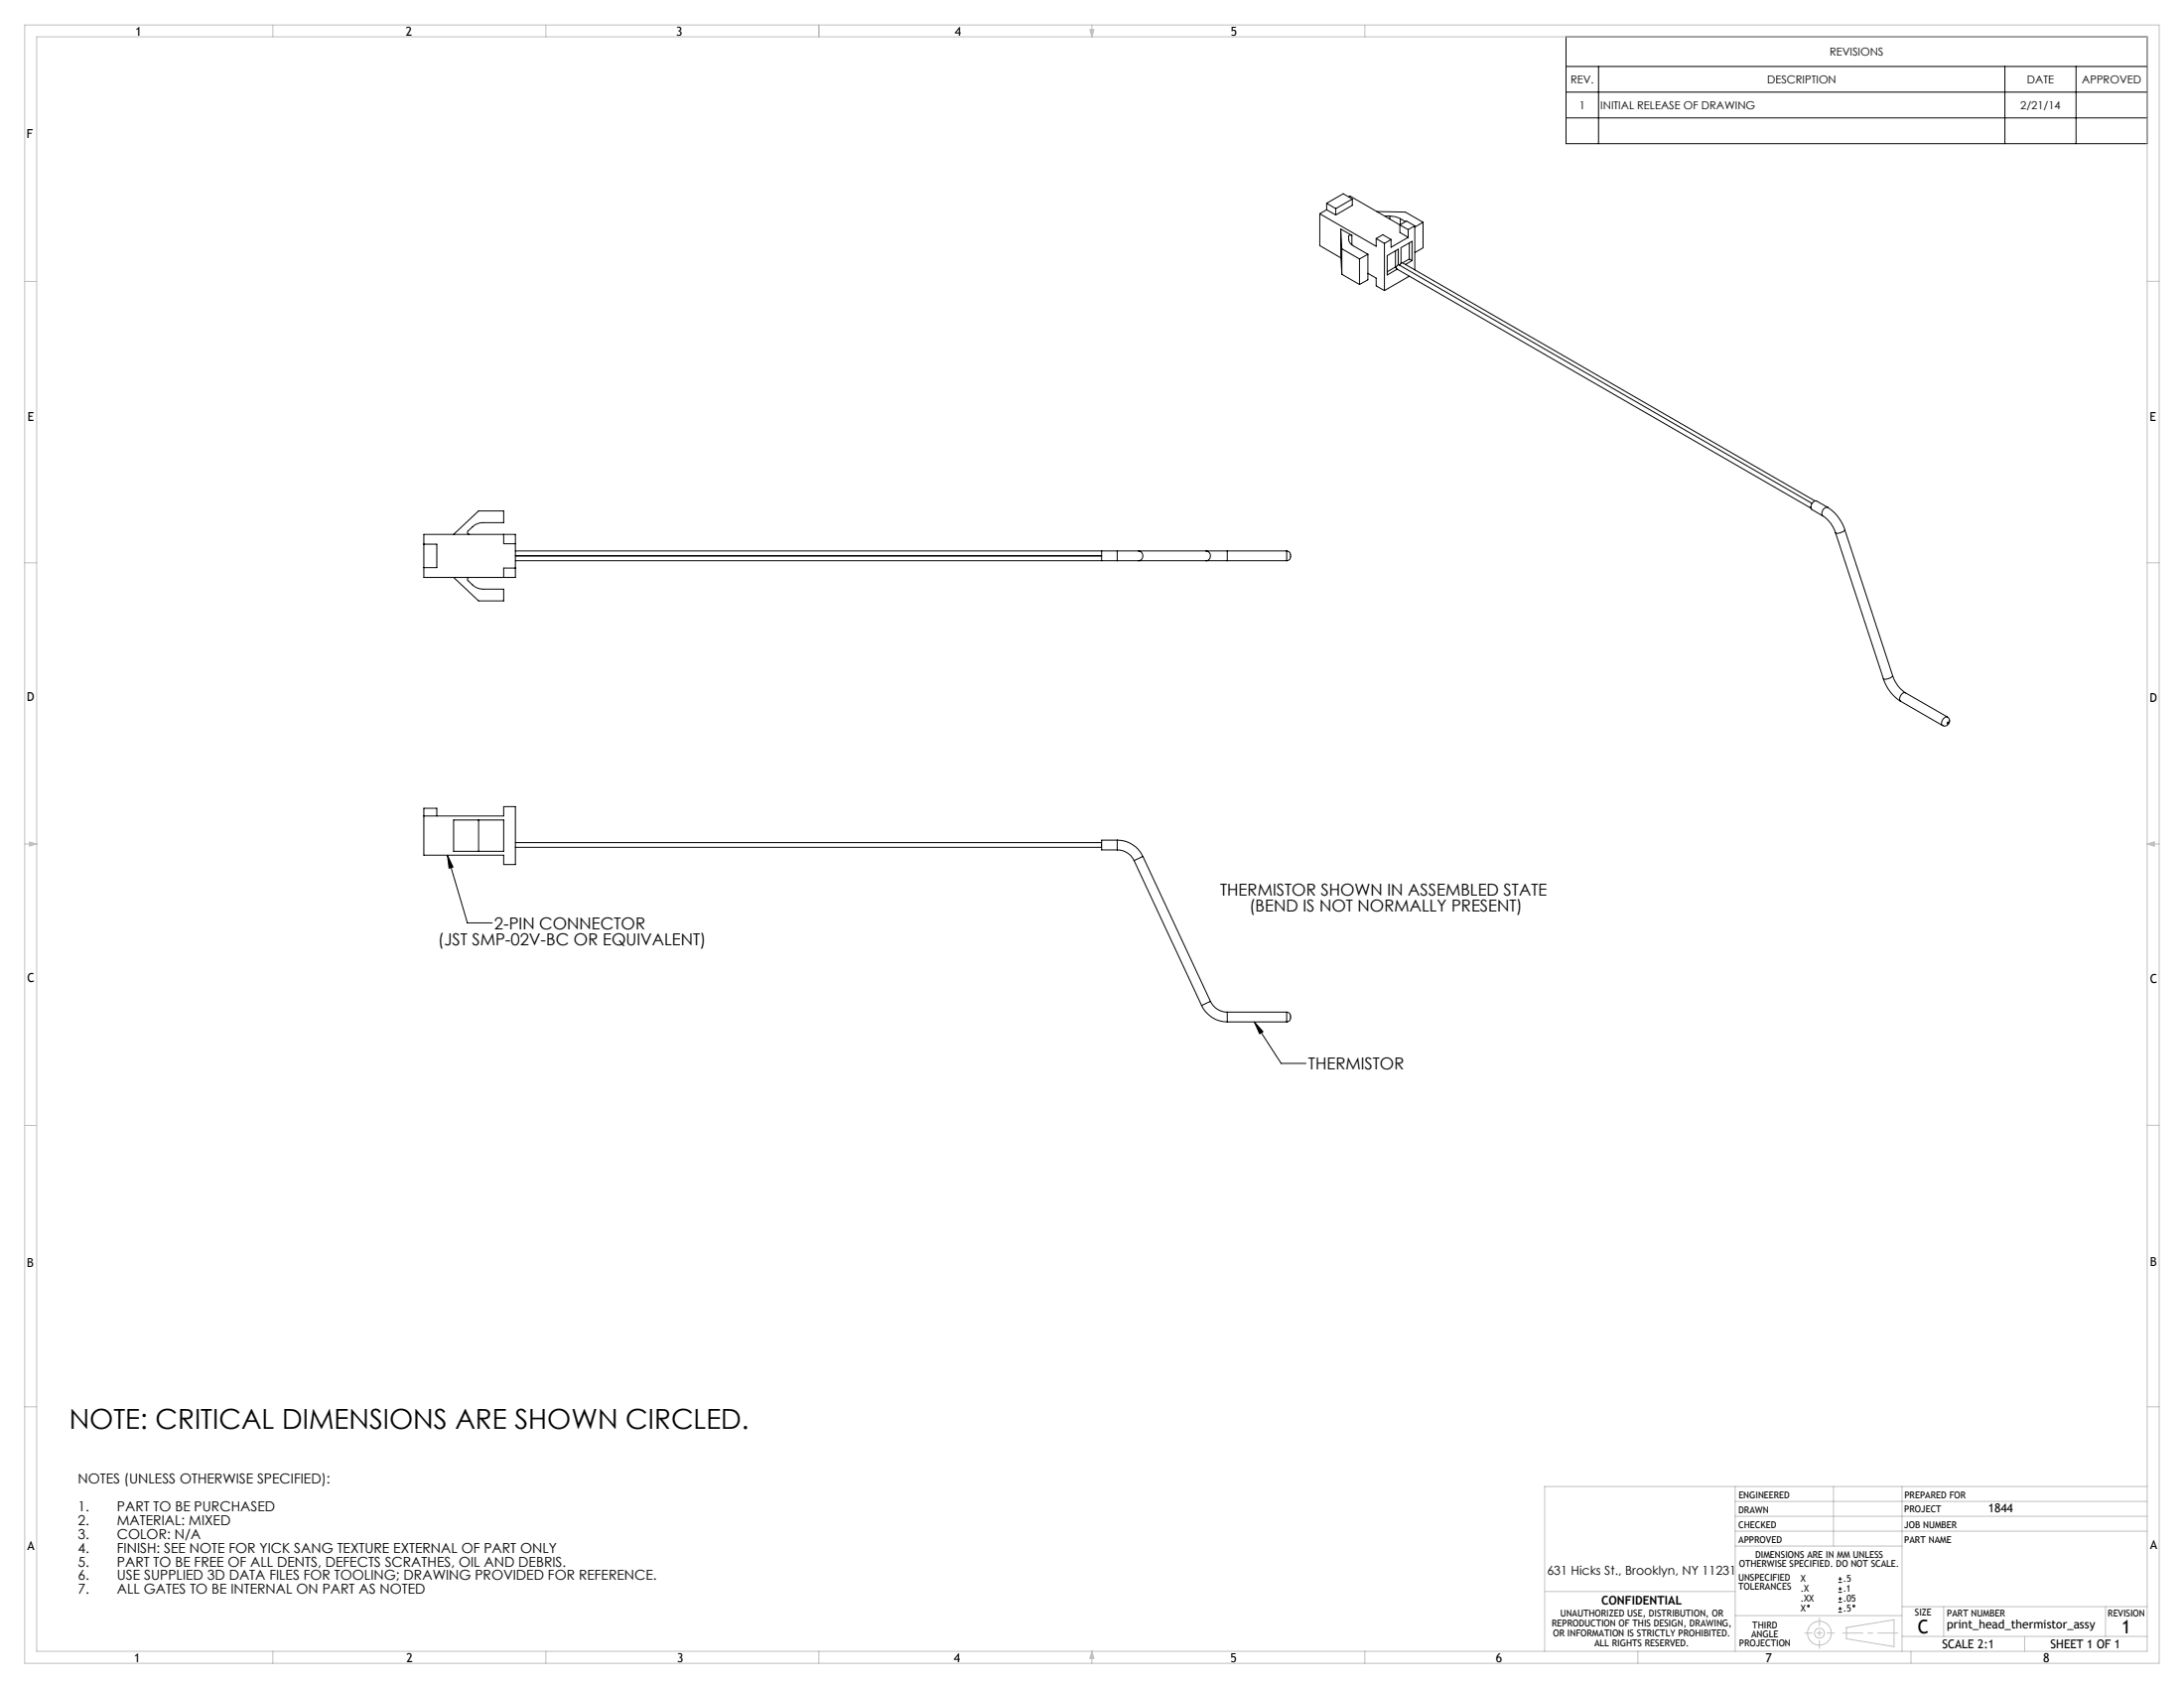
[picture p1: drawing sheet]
<svg xmlns="http://www.w3.org/2000/svg" width="559mm" height="432mm" viewBox="0 0 559 432" stroke-linecap="round" stroke-linejoin="round" font-family="sans-serif">
<g fill="none" stroke="#000" stroke-width=".25">
<path d="M400.7 9.4h148.7v27.4h-148.7zM400.7 17h148.7M409 17v19.8M513 17v19.8M531.2 17v19.8M400.7 30.2h148.7M400.7 23.6h148.7M337.7 54.7l14.4 8.3v-2M337.7 54.7v8.1l5.4 3.2M339.4 53.7l-1.7 1M339.4 53.7l2.4 1.3M339.4 52l2.4 1.4"/>
<path d="M339.4 52v1.7M341.8 53.4v1.6M343 58.6l2.9 1.6M343 58.6v6.5l.3 5.1M343 58.6l.3 5M345.1 50.4l.3-.2 12.8 7.3M346 50.9v1.6l-4.2 2.5M346 50.9l-2.3-1.3-4.3 2.4M346 50.9l-4.2 2.5M352.3 54.1l7.3 .2 4.5 2.6M354.3 55.2l1.3 .1M355.6 55.3l1.4 .2 1.3 .5"/>
<path d="M355.6 55.3v.7M358.2 57.5v2l2.1 1.2M358.2 57.5l1.7-.9 2.1 1.2M358.2 57.5l2.1 1.2M358.3 56l1.3 .7M358.3 56v1.5M360.3 58.7v2M362 57.8l-1.7 .9M362 57.8v11.2M364.1 56.9l-2.1 1.2M364.1 56.9v6.5l-2.1 1.2M343.3 63.6l4.5 2.7"/>
<path d="M343.3 70.2l4.5 2.6M343.3 63.6v6.6M345.9 60.2a.59 .59 0 0 0-.8 .3v.8a2.12 2.12 0 0 0 1.2 1.6l3.7 2.2M345.9 60.2v2.5M347.8 66.3v6.5M350 69.9l2.1 1.3v1.9l2.1 1.2M350 65.1l-2.2 1.2M350 65.1v6.5l-2.2 1.2M352.1 61l2.1 1.3M352.1 61l1.7-1 2.1 1.3M354.2 62.3v12M355.9 61.3l-1.7 1"/>
<path d="M357 68.3l-2.1 1.2M357 64.2v4.1M357 68.3l.2 .1M357.8 67.7v-4l-2.9 1.7v4.9l2.6-1.4M358.9 67.2l-.5 .2-.3 .5M358.9 67.2l105.5 60.9M360.3 60.7l-4.4 2.6v-2M360.6 70.7l-6.4 3.6M360.6 66.3l-1.7 .9M360.6 62.1v4.2M360.6 66.3l.7 .4M361.3 66.7l-1.7 1"/>
<path d="M361.3 66.7v-5l-2.8 1.7v3.9M108.4 136.7h23.5v11h-23.5zM108.4 139.2h3.4v6h-3.4M116.1 136.7l6.3-6h6.5v3h-5.3a4 4 0 0 0-2.7 1.1l-1.1 1a.5 .5 0 0 0-.2 .6 .5 .5 0 0 0 .5 .3M128.9 136.7v2.4h3M463.6 128.8l-105.6-61a.69 .69 0 0 0-.6 1l105.9 61.2M466.4 132l.9 .6a8.2 8.2 0 0 1 2.4 3.7M467.6 129.8a1.46 1.46 0 0 0-1.2 2.2M467.6 129.8a10.6 10.6 0 0 1 4.4 5.7M467.6 129.8l-2.8-1.6a1.43 1.43 0 0 0-1.2 2.1l2.8 1.7M469.7 136.3l12.2 37.3M472 135.5a2.39 2.39 0 0 1-2.3 .8"/>
<path d="M472 135.5l12.3 37.4M116.1 147.7l6.3 6h6.5v-3h-5.3a3.8 3.8 0 0 1-2.7-1.1l-1.1-1a.48 .48 0 0 1-.2-.6 .48 .48 0 0 1 .5-.3M131.9 145.3h-3v2.4M131.9 143.4h154M131.9 140.9h154M131.9 142.1h150M131.9 142.2h150M281.9 140.9v2.5M285.9 140.9h5.4M285.9 143.4h5.4M285.9 140.9v2.5M291.3 140.9a1.26 1.26 0 0 1 1.1 1.3 1.26 1.26 0 0 1-1.1 1.2"/>
<path d="M291.3 143.4h17.3M291.3 140.9h17.3M308.6 143.4h5.4M308.6 140.9h5.4M308.6 140.9a1.26 1.26 0 0 1 1.1 1.3 1.26 1.26 0 0 1-1.1 1.2M314 140.9v2.5M314 143.4h15.2M314 140.9h15.2M329.2 140.9a1.29 1.29 0 0 1 1 1.3 1.29 1.29 0 0 1-1 1.2M329.2 140.9v2.5M481.9 173.6a10.4 10.4 0 0 0 4.4 5.8M484.3 172.9l.3 .8a7.7 7.7 0 0 0 2.9 3.5"/>
<path d="M484.3 172.9a2.21 2.21 0 0 1-2.4 .7M486.3 179.4l10.7 6.2a1.46 1.46 0 0 1 1.3-2.2M487.5 177.2a1.43 1.43 0 0 0-1.2 2.2M487.5 177.2l10.8 6.2M498.3 183.4a1.24 1.24 0 0 1 .4 1.7 1.24 1.24 0 0 1-1.7 .5M108.4 208.7h20.5v-2.4h3v14.9h-3v-2.4h-20.5v-12h3.4v1.9M114.5 218.8l1.4 3-1 .3zM114.5 218.8l5.1 17.3h6.3M116.1 209.8h12.8v8h-12.8zM122.4 209.8v8M131.9 215.5h150M131.9 216.7h150"/>
<path d="M285.9 217.4a4.8 4.8 0 0 1 4.3 2.7M285.9 214.9a7.3 7.3 0 0 1 6.5 4.2M285.9 214.9h-4v2.5h4M285.9 214.9v2.5M292.4 219.1l-2.2 1M292.4 219.1l17.3 37.1M290.2 220.1l17.2 37.1M307.4 257.2a7.2 7.2 0 0 0 6.6 4.2M309.7 256.2a4.8 4.8 0 0 0 4.3 2.7M309.7 256.2l-2.3 1M314 258.9v2.5M314 258.9h15.2"/>
<path d="M329.2 258.9a1.29 1.29 0 0 1 1 1.3 1.29 1.29 0 0 1-1 1.2M329.2 258.9v2.5M314 261.4h15.2M320.9 261.4l2.2 2.5-.8 .5zM320.9 261.4l6.9 10.6h6.4M470.4 404.8h.9M470.4 403.9h.9M470.4 407.3h.9M470.4 406.4h.9M470.4 409.9h.9M470.4 409h.9M470.4 412.4h.9"/>
<path d="M470.4 411.5h.9M470.8 403.4v1M470.8 406v.9M470.8 408.5v.9M470.8 411.1v.9"/>
<circle cx="498.4" cy="185" r=".23"/>
<circle cx="462.7" cy="410.8" r=".22"/>
<circle cx="474.3" cy="410.8" r=".22"/>
</g>
<g fill="none" stroke="#c0c0c0" stroke-width=".25">
<path d="M6.3 6.4h546.2v419.1h-546.2zM9.4 9.4h540v413h-540zM69.8 6.4v3M139.7 6.4v3M209.5 6.4v3M278.9 7.6h1l-.5 1.8zM279.1 7.6l.3 1.8M279.4 6.4v3M279.6 7.6l-.2 1.8M349.2 6.4v3M6.3 72h3.1M549.4 72h3.1"/>
<path d="M6.3 144h3.1M549.4 144h3.1M6.3 215.9h3.1M7.6 215.4l1.8 .5-1.8 .5zM7.6 215.7l1.8 .2M9.4 215.9l-1.8 .3M549.4 215.9h3.1M549.4 215.9l1.8 .3M549.4 215.9l1.8-.5v1.1zM551.2 215.7l-1.8 .2M6.3 287.9h3.1M549.4 287.9h3.1"/>
<path d="M6.3 359.9h3.1M549.4 359.9h3.1M444 384.1h105.4M444 387.9h105.4M444 380.3v42.1M444 395.5h42.7M444 391.7h105.4M469.1 380.3v15.2M486.7 380.3v42.1M549.4 380.3h-154.2v42.1M395.3 407.1h48.7M444 413.3h42.7"/>
<path d="M472.4 416.3l12.2-2v6.9l-12.2-2zM486.7 418.6h62.7M486.7 411h62.7M497.3 411v7.6M518 418.6v3.8M538.7 411v7.6M69.8 422.4v3.1M139.7 422.4v3.1M209.5 422.4v3.1M279.4 422.4v3.1M279.4 422.4l.5 1.8h-1zM279.4 422.4l.2 1.8"/>
<path d="M279.4 422.4l-.3 1.8M349.2 422.4v3.1M419.1 422.4v3.1M489 422.4v3.1"/>
<circle cx="465.5" cy="417.8" r="3"/>
<circle cx="465.5" cy="417.8" r="1.26"/>
</g>
<path d="M461.7 417.8h7.6" fill="none" stroke="#c0c0c0" stroke-width=".25" stroke-dasharray="15.2 1.3 1.3 1.3" stroke-dashoffset="13.3"/>
<path d="M465.5 413.8v7.9" fill="none" stroke="#c0c0c0" stroke-width=".25" stroke-dasharray="15.2 1.3 1.3 1.3" stroke-dashoffset="13.2"/>
<path d="M471.4 417.8h14.2" fill="none" stroke="#c0c0c0" stroke-width=".25" stroke-dasharray="15.2 1.3 1.3 1.3" stroke-dashoffset="10.1"/>
<path d="M114.5 218.8l1.4 3-1 .3zM320.9 261.4l2.2 2.5-.8 .5z" fill="#000"/>
<text font-size="7.1" x="17.7" y="365.5">NOTE: CRITICAL DIMENSIONS ARE SHOWN CIRCLED.</text>
<g font-size="4.8">
<text x="490.7" y="417.9">C</text>
<text x="542.9" y="417.9">1</text>
</g>
<g font-size="4.2">
<text x="312.2" y="229.1">THERMISTOR SHOWN IN ASSEMBLED STATE</text>
<text x="319.6" y="233.2">(BEND IS NOT NORMALLY PRESENT)</text>
<text x="126.5" y="237.7">2-PIN CONNECTOR</text>
<text x="112.1" y="241.9">(JST SMP-02V-BC OR EQUIVALENT)</text>
<text x="334.8" y="273.6">THERMISTOR</text>
</g>
<g font-size="3.5">
<text x="19.9" y="379.5">NOTES (UNLESS OTHERWISE SPECIFIED):</text>
<text x="19.9" y="386.6">1.</text>
<text x="29.9" y="386.6">PART TO BE PURCHASED</text>
<text x="19.9" y="390.1">2.</text>
<text x="19.9" y="393.6">3.</text>
<text x="29.9" y="390.1">MATERIAL: MIXED</text>
<text x="29.9" y="393.6">COLOR: N/A</text>
<text x="19.9" y="397.2">4.</text>
<text x="19.9" y="400.7">5.</text>
<text x="29.9" y="397.2">FINISH: SEE NOTE FOR YICK SANG TEXTURE EXTERNAL OF PART ONLY</text>
<text x="29.9" y="400.7">PART TO BE FREE OF ALL DENTS, DEFECTS SCRATHES, OIL AND DEBRIS.</text>
<text x="19.9" y="404.2">6.</text>
<text x="19.9" y="407.8">7.</text>
<text x="29.9" y="404.2">USE SUPPLIED 3D DATA FILES FOR TOOLING; DRAWING PROVIDED FOR REFERENCE.</text>
<text x="29.9" y="407.8">ALL GATES TO BE INTERNAL ON PART AS NOTED</text>
</g>
<g font-size="3.2">
<text x="34.6" y="9.1">1</text>
<text x="103.8" y="9.1">2</text>
<text x="173" y="9">3</text>
<text x="244.3" y="9.2">4</text>
<text x="314.9" y="9.1">5</text>
<text x="6.8" y="35.2">F</text>
<text x="7" y="107.6">E</text>
<text x="550" y="107.6">E</text>
<text x="6.9" y="179.3">D</text>
<text x="550" y="179.5">D</text>
<text x="7" y="251.3">C</text>
<text x="550.1" y="251.5">C</text>
<text x="550.1" y="324">B</text>
<text x="6.9" y="324">B</text>
<text x="7" y="396.4">A</text>
<text x="550.2" y="396.3">A</text>
<text x="395.8" y="402.8">631 Hicks St., Brooklyn, NY 11231</text>
<text x="34.4" y="425.2">1</text>
<text x="104" y="425.2">2</text>
<text x="173.3" y="425.2">3</text>
<text x="244" y="425.2">4</text>
<text x="314.9" y="425.2">5</text>
<text x="382.7" y="425.2">6</text>
<text x="451.8" y="425.2">7</text>
<text x="522.8" y="425.2">8</text>
</g>
<g font-size="3.1">
<text x="508.7" y="386.9">1844</text>
<text x="409.7" y="410.5">CONFIDENTIAL</text>
<text x="498.1" y="416.6">print_head_thermistor_assy</text>
<text x="496.9" y="421.7">SCALE 2:1</text>
<text x="524.6" y="421.7">SHEET 1 OF 1</text>
</g>
<g font-size="2.8">
<text x="468.1" y="14.2">REVISIONS</text>
<text x="401.9" y="21.3">REV.</text>
<text x="452.2" y="21.3">DESCRIPTION</text>
<text x="518.6" y="21.3">DATE</text>
<text x="532.7" y="21.3">APPROVED</text>
<text x="404.1" y="27.9">1</text>
<text x="409.5" y="27.9">INITIAL RELEASE OF DRAWING</text>
<text x="516.9" y="27.9">2/21/14</text>
</g>
<g font-size="2.4">
<text x="444.8" y="383.2">ENGINEERED</text>
<text x="487.3" y="383.2">PREPARED FOR</text>
<text x="444.8" y="387">DRAWN</text>
<text x="487.3" y="386.9">PROJECT</text>
<text x="444.8" y="394.6">APPROVED</text>
<text x="444.8" y="390.8">CHECKED</text>
<text x="487.2" y="394.6">PART NAME</text>
<text x="487.2" y="390.8">JOB NUMBER</text>
<text x="444.9" y="400.9">OTHERWISE SPECIFIED. DO NOT SCALE.</text>
<text x="449.1" y="398.6">DIMENSIONS ARE IN MM UNLESS</text>
<text x="444.8" y="404.4">UNSPECIFIED</text>
<text x="444.8" y="406.7">TOLERANCES</text>
<text x="460.7" y="404.7">X</text>
<text x="460.7" y="407.3">.X</text>
<text x="471.6" y="404.7">.5</text>
<text x="471.6" y="407.3">.1</text>
<text x="399.2" y="413.6">UNAUTHORIZED USE, DISTRIBUTION, OR</text>
<text x="460.7" y="409.8">.XX</text>
<text x="460.7" y="412.4">X</text>
<text x="471.6" y="409.8">.05</text>
<text x="471.6" y="412.4">.5</text>
<text x="490" y="413.4">SIZE</text>
<text x="498.1" y="413.4">PART NUMBER</text>
<text x="539.3" y="413.4">REVISION</text>
<text x="397.1" y="416.1">REPRODUCTION OF THIS DESIGN, DRAWING,</text>
<text x="397.4" y="418.7">OR INFORMATION IS STRICTLY PROHIBITED.</text>
<text x="448.1" y="418.9">ANGLE</text>
<text x="448.4" y="416.6">THIRD</text>
<text x="408" y="421.2">ALL RIGHTS RESERVED.</text>
<text x="445" y="421.2">PROJECTION</text>
</g>
</svg>
